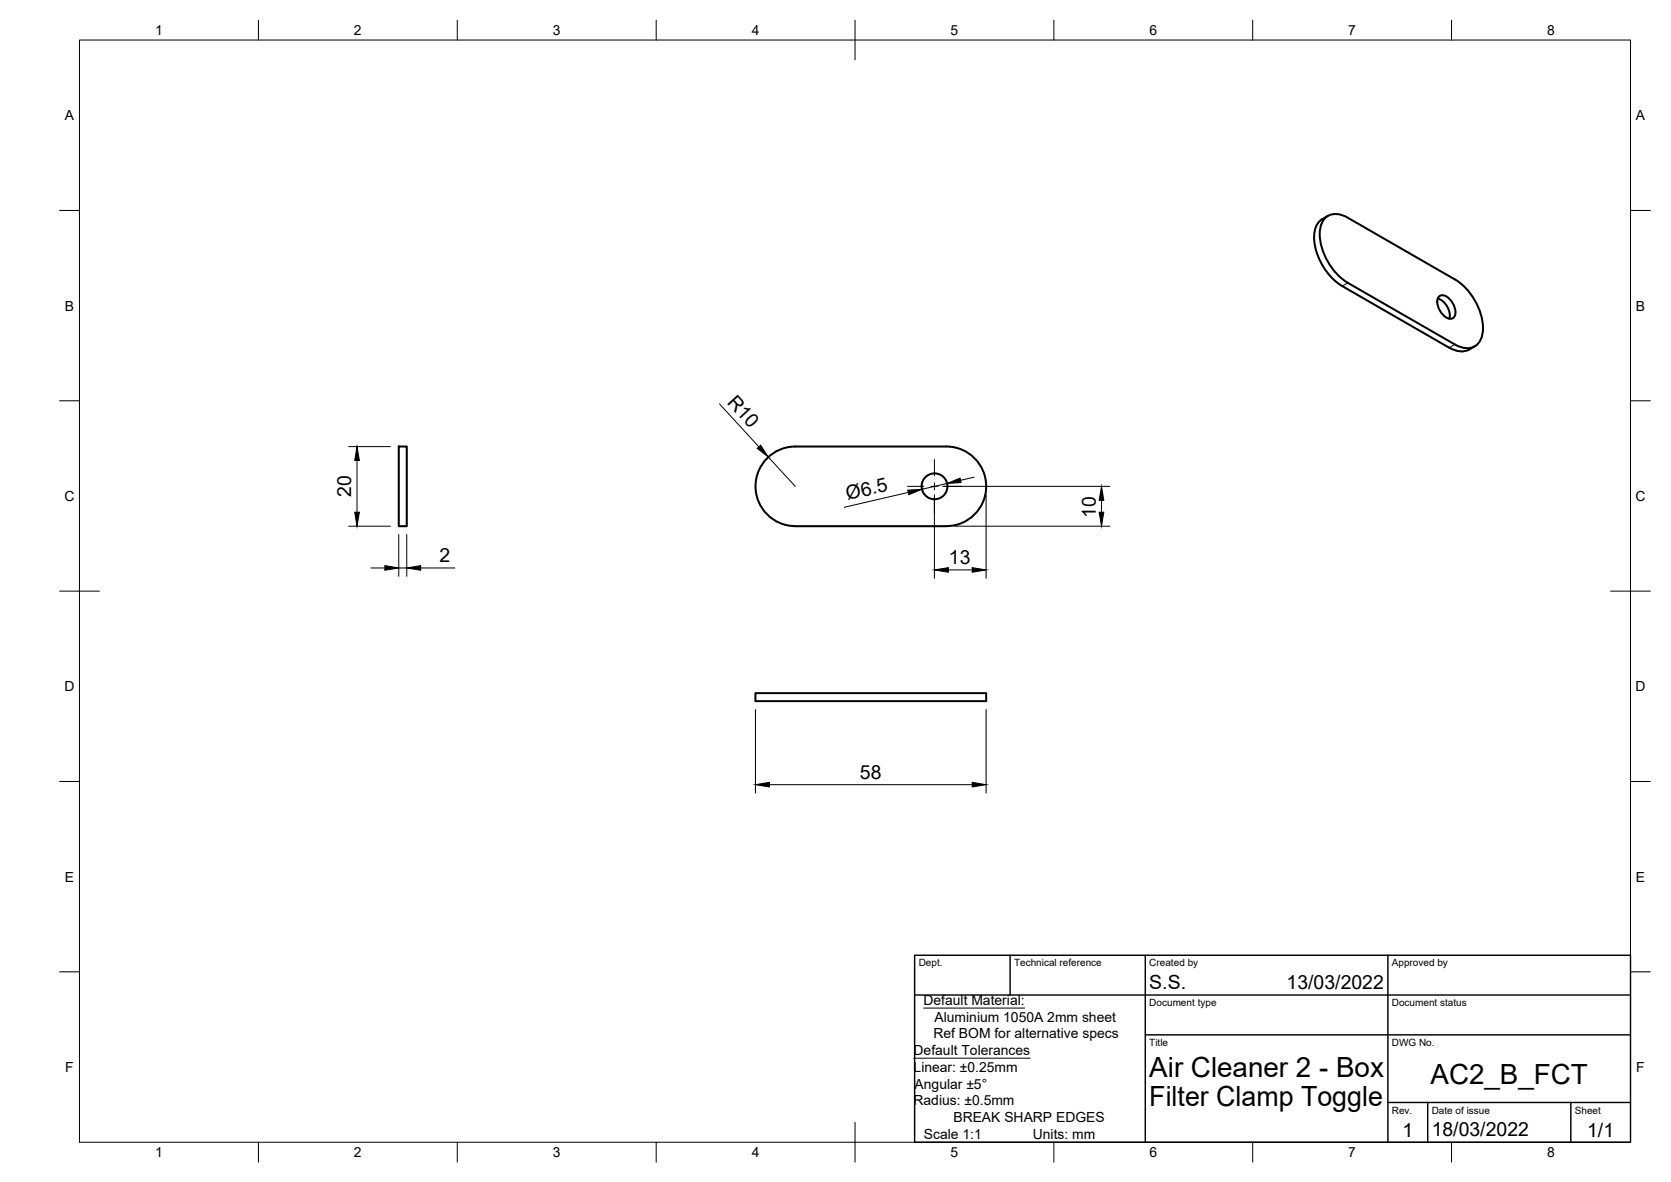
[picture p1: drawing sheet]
<svg xmlns="http://www.w3.org/2000/svg" width="420mm" height="297mm" viewBox="0 0 420 297" stroke-linecap="round" stroke-linejoin="round" font-family="sans-serif">
<!-- layer: Visible -->
<g fill="none" stroke="#000" stroke-width=".51">
<path d="M333.9 54.2a5.3 5.3 0 0 0-3.5 5.7 15.7 15.7 0 0 0 7.1 12l26.9 15.5a5.2 5.2 0 0 0 6.4-.4M338.9 54.7l26.9 15.5M338.9 54.7a4.5 4.5 0 0 0-5.9 .3 8.9 8.9 0 0 0-.2 8.5 15.5 15.5 0 0 0 6.1 7.6l26.9 15.5a4.5 4.5 0 0 0 5.9-.4 8.9 8.9 0 0 0 .2-8.4 15.4 15.4 0 0 0-6.1-7.6M361.5 75a4.6 4.6 0 0 1 2.9 5.1M361.9 74.5a2.11 2.11 0 0 1 2.8 .8 3.7 3.7 0 0 1 .8 4.5 2.11 2.11 0 0 1-2.8-.8 3.7 3.7 0 0 1-.8-4.5zM100.3 112.2h2v20h-2zM238 112.2h-38a10 10 0 0 0-10 10 10 10 0 0 0 10 10M238 112.2a10 10 0 0 1 10 10 10 10 0 0 1-10 10M200 132.2h38M189.9 174.2h58.1v2h-58.1z"/>
<circle cx="235" cy="122.2" r="3.2"/>
</g>
<!-- layer: Visible Narrow -->
<path d="M338.9 71.1l-1.4 .8M365.8 86.6l-1.4 .8" fill="none" stroke="#000" stroke-width=".25"/>
<!-- layer: Border -->
<g fill="none" stroke="#000" stroke-width=".25">
<path d="M20 10.1h390v276.9h-390zM65 5.1v5M115 5.1v5M165 5.1v5M215 5.1v10M265 5.1v5M315 5.1v5M365 5.1v5M15 52.9h5M410 52.9h5M15 100.7h5M410 100.7h5"/>
<path d="M15 148.6h10M405 148.6h10M15 196.4h5M410 196.4h5M15 244.2h5M410 244.2h5M65 287v5M115 287v5M165 287v5M215 282.1v9.9M265 287v5M315 287v5"/>
<path d="M365 287v5"/>
</g>
<!-- layer: TitleBlock -->
<path d="M230 240.1h180v46.9h-180zM230 250h180M254 240.1v9.9M288 240.1v46.9M349 240.1v46.9M288 260.1h122M349 277.1h61M359 277.1v9.9M395 277.1v9.9" fill="none" stroke="#000" stroke-width=".36"/>
<!-- layer: Dimensions -->
<g fill="none" stroke="#000" stroke-width=".25">
<path d="M87.7 112.2h10.5M89.8 115.7v13M180.9 101.5l9.9 10.8M193.2 114.9l6.8 7.3M244.9 119.9l-3.4 .8M87.7 132.2h10.5M100.3 134.3v10.5M102.3 134.3v10.5M228.4 123.7l-16.1 3.8M234.9 124.3v21M237.1 122.2h42M238.1 121.5l-6.3 1.5"/>
<path d="M240.1 132.2h39M247.9 124.3v21M277 125.7v3M93.3 142.7h3.5M100.3 142.7h2M105.8 142.7h8.6M238.5 143.2h6M189.9 178.3v21M247.9 178.3v21M193.5 197.2h51"/>
</g>
<g fill="#000" stroke="#000" stroke-width=".25">
<path d="M89.8 112.2l.6 3.5h-1.2zM190.4 112.7l.9-.8 1.9 3zM89.2 128.7h1.2l-.6 3.5zM228.2 123.2l3.6-.2-3.3 1.3zM238.1 121.5l3.3-1.4 .3 1.2zM277 122.2l.5 3.5h-1.1zM276.4 128.7h1.1l-.5 3.5zM96.8 142.1l3.5 .6-3.5 .6zM102.3 142.7l3.5-.6v1.2zM234.9 143.2l3.6-.6v1.2zM244.5 142.6l3.4 .6-3.4 .6zM189.9 197.2l3.6-.6v1.2z"/>
<path d="M244.5 196.6l3.4 .6-3.4 .6z"/>
</g>
<!-- layer: Annotations -->
<path d="M232.2 253.3h25.4M229.7 265.9h29.3" fill="none" stroke="#000" stroke-width=".25"/>
<!-- layer: Center Lines -->
<path d="M234.9 115.5v4.1M228.2 122.2h4.1M234.1 122.2h1.8M234.9 121.3v1.8M234.9 124.9v4.1M237.6 122.2h4.1" fill="none" stroke="#000" stroke-width=".25"/>
<g font-size="7">
<text x="289" y="270.6">Air Cleaner 2 - Box</text>
<text x="359.7" y="272.3">AC2_B_FCT</text>
<text x="289" y="278.1">Filter Clamp Toggle</text>
</g>
<g font-size="4.9">
<text x="182.7" y="101.2" transform="rotate(47 182.7 101.2)">R10</text>
<text x="88.3" y="124.9" transform="rotate(-90 88.3 124.9)">20</text>
<text x="213.1" y="125.7" transform="rotate(-13 213.1 125.7)">Ø6.5</text>
<text x="275.5" y="130.1" transform="rotate(-90 275.5 130.1)">10</text>
<text x="110.5" y="141.3">2</text>
<text x="238.6" y="141.8">13</text>
<text x="216.2" y="195.7">58</text>
<text x="289" y="248.5">S.S.</text>
<text x="323.5" y="248.5">13/03/2022</text>
<text x="352.6" y="285.7">1</text>
<text x="360" y="285.5">18/03/2022</text>
<text x="399.1" y="285.7">1/1</text>
</g>
<g font-size="3.5">
<text x="39" y="8.8">1</text>
<text x="89" y="8.8">2</text>
<text x="139" y="8.8">3</text>
<text x="189" y="8.8">4</text>
<text x="239" y="8.8">5</text>
<text x="289" y="8.8">6</text>
<text x="339" y="8.8">7</text>
<text x="389" y="8.8">8</text>
<text x="16.3" y="30.2">A</text>
<text x="411.3" y="30.2">A</text>
<text x="16.3" y="78">B</text>
<text x="411.3" y="78">B</text>
<text x="16.2" y="125.9">C</text>
<text x="411.2" y="125.9">C</text>
<text x="16.2" y="173.7">D</text>
<text x="411.2" y="173.7">D</text>
<text x="16.3" y="221.6">E</text>
<text x="411.3" y="221.6">E</text>
<text x="232.2" y="252.6">Default Material:</text>
<text x="235" y="256.8">Aluminium 1050A 2mm sheet</text>
<text x="234.7" y="261">Ref BOM for alternative specs</text>
<text x="16.4" y="269.4">F</text>
<text x="229.7" y="265.2">Default Tolerances</text>
<text x="229.7" y="269.4">Linear: ±0.25mm</text>
<text x="411.4" y="269.4">F</text>
<text x="230" y="273.5">Angular ±5°</text>
<text x="229.7" y="277.7">Radius: ±0.5mm</text>
<text x="239.7" y="281.9">BREAK SHARP EDGES</text>
<text x="232.3" y="286.1">Scale 1:1</text>
<text x="259.7" y="286.1">Units: mm</text>
<text x="39" y="290.8">1</text>
<text x="89" y="290.8">2</text>
<text x="139" y="290.8">3</text>
<text x="189" y="290.8">4</text>
<text x="239" y="290.8">5</text>
<text x="289" y="290.8">6</text>
<text x="339" y="290.8">7</text>
<text x="389" y="290.8">8</text>
</g>
<g font-size="2.5">
<text x="231" y="242.9">Dept.</text>
<text x="255" y="242.9">Technical reference</text>
<text x="289" y="242.9">Created by</text>
<text x="350" y="242.9">Approved by</text>
<text x="289" y="252.8">Document type</text>
<text x="350" y="252.8">Document status</text>
<text x="289" y="262.9">Title</text>
<text x="350" y="262.9">DWG No.</text>
<text x="350" y="279.9">Rev.</text>
<text x="360" y="279.9">Date of issue</text>
<text x="396" y="279.9">Sheet</text>
</g>
</svg>
